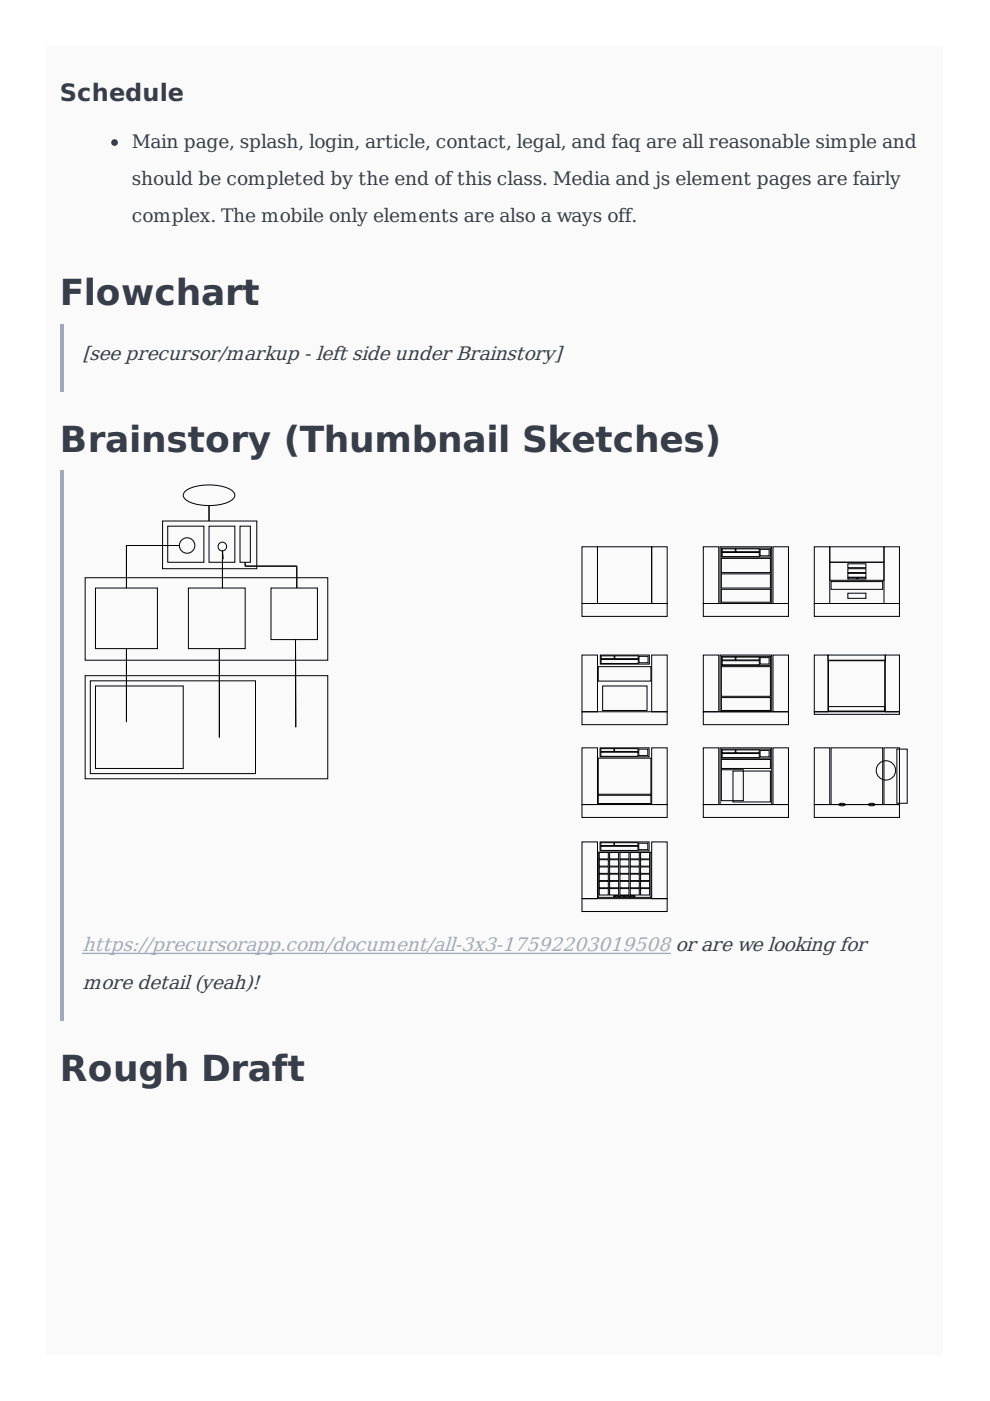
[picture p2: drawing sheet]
<svg xmlns="http://www.w3.org/2000/svg" width="210mm" height="297mm" viewBox="0 0 210 297" stroke-linecap="round" stroke-linejoin="round" font-family="sans-serif">
<path d="M9.9 9.9h190.1v277.4h-190.1z" fill="#fafafa"/>
<g fill="#a0aabf">
<path d="M12.7 68.6h.9v14.5h-.9z"/>
<path d="M12.7 99.7h.9v116.7h-.9z"/>
</g>
<circle cx="24.3" cy="30.2" r=".57" fill="#373d49" stroke="#373d49" stroke-width=".28"/>
<g fill="none" stroke="#000" stroke-width=".21">
<path d="M34.5 110.5h19.9v10.1h-19.9zM35.6 111.6h7.6v7.6h-7.6zM38 115.7h-11.2v9M39.3 104.2a10 10 0 0 1 8.1-1 2.95 2.95 0 0 1 2.4 1.8 2.07 2.07 0 0 1-1.6 1.5 11.5 11.5 0 0 1-8.4-.3 1.23 1.23 0 0 1-.5-2zM44.3 111.6h5.5v7.6h-5.5zM44.3 107.2v3.3M47.2 116.8v7.9M47.2 116.7l.1 1.9M50.9 111.6h2.2v7.6h-2.2zM52 119.2v.8h10.9v4.7M123.4 115.9h3.3v12.1h-3.3zM126.7 115.9h11.5v12.1h-11.5z"/>
<path d="M138.2 115.9h3.3v12.1h-3.3zM149.1 115.9h3.3v12.1h-3.3zM152.7 115.9h10.9v12.1h-10.9zM152.9 116.2h10.4v1.9h-10.4zM152.9 118.4h10.4v3h-10.4zM153.1 116.4h2.8v.6h-2.8zM153.1 117.1h7.9v.9h-7.9zM156 116.4h5v.6h-5zM161.2 116.5h1.9v1.3h-1.9zM163.9 115.9h3.3v12.1h-3.3zM172.6 115.9h3.3v12.1h-3.3zM175.9 115.9h11.5v3.3h-11.5z"/>
<path d="M175.9 119.2h11.5v3.8h-11.5zM179.8 119.5h3.8v.9h-3.8zM187.4 115.9h3.3v12.1h-3.3zM18.1 122.5h51.4v17.5h-51.4zM20.2 124.7h13.2v12.8h-13.2zM26.8 137.5v15.6M39.9 124.7h12.1v12.8h-12.1zM46.5 137.5v18.9M57.5 124.7h9.8v10.9h-9.8zM62.7 135.6v18.6v-18.6M123.4 128h18.1v2.7h-18.1zM123.4 138.9h3.3v12h-3.3z"/>
<path d="M127.3 138.9h10.4v1.9h-10.4zM127.4 139.8h7.9v.9h-7.9zM127.4 139h2.8v.6h-2.8zM130.3 139h5v.6h-5zM135.5 139.2h1.9v1.3h-1.9zM138.2 138.9h3.3v12h-3.3zM149.1 128h18.1v2.7h-18.1zM149.1 138.9h3.3v12h-3.3zM152.7 138.9h10.9v12h-10.9zM152.9 121.7h10.4v3h-10.4zM152.9 124.9h10.4v2.8h-10.4zM152.9 139.2h10.4v1.9h-10.4z"/>
<path d="M153.1 139.3h2.8v.6h-2.8zM156 139.3h5v.6h-5zM161.2 139.4h1.9v1.4h-1.9zM163.9 138.9h3.3v12h-3.3zM172.6 128h18.1v2.7h-18.1zM172.6 138.9h2.9v12h-2.9zM175.5 138.9h12.2v1.1h-12.2zM176.2 123.3h10.9v1.6h-10.9zM179.8 120.6h3.8v.8h-3.8zM179.8 121.6h3.8v.8h-3.8zM179.8 122.5h1.9v.3h-1.9zM179.8 125.8h3.8v1.1h-3.8z"/>
<path d="M181.8 122.5h1.8v.3h-1.8zM187.7 138.9h3v12h-3zM18.1 143.3h51.4v21.8h-51.4zM19.1 144.3h35.1v19.7h-35.1zM20.2 145.4h18.6v17.5h-18.6zM123.4 150.9h18.1v2.7h-18.1zM123.4 158.6h3.3v12h-3.3zM126.8 141.3h11.2v3.1h-11.2zM127.2 158.6h10.4v1.9h-10.4zM127.4 158.7h2.8v.6h-2.8zM127.4 159.5h7.9v.9h-7.9zM127.8 145.4h9.4v5.2h-9.4z"/>
<path d="M130.3 158.7h5v.6h-5zM135.4 158.8h2v1.4h-2zM138.2 158.6h3.3v12h-3.3zM149.1 150.9h18.1v2.7h-18.1zM149.1 158.6h3.3v12h-3.3zM152.7 158.6h10.9v12h-10.9zM152.9 147.9h10.4v2.7h-10.4zM152.9 141.3h10.4v6.3h-10.4zM152.9 158.8h10.4v1.9h-10.4zM153.1 140.1h7.9v.9h-7.9zM153.1 159h2.8v.6h-2.8zM153.1 159.8h7.9v.8h-7.9z"/>
<path d="M156 159h5v.6h-5zM161.2 159.1h1.9v1.4h-1.9zM163.9 158.6h3.3v12h-3.3zM172.6 150.9h18.1v.6h-18.1zM172.6 158.6h3.3v12h-3.3zM175.7 140.1h11.9v10.7h-11.9zM175.7 149.8h11.9v1h-11.9zM176.2 158.6h10.9v12h-10.9zM187.4 158.6h3.3v12h-3.3zM190.2 158.8h2.1v11.5h-2.1zM123.4 170.6h18.1v2.7h-18.1zM123.4 178.5h3.3v12h-3.3z"/>
<path d="M126.8 160.7h11.2v7.7h-11.2zM126.8 168.6h11.2v1.8h-11.2zM127.2 178.5h10.4v1.9h-10.4zM127.4 179.4h7.9v.9h-7.9zM127.4 178.7h2.8v.6h-2.8zM130.3 178.7h5v.6h-5zM135.4 178.8h2v1.3h-2zM138.2 178.5h3.3v12h-3.3zM149.1 170.6h18.1v2.7h-18.1zM152.9 163.2h4.7v6.6h-4.7zM152.9 161h10.4v1.9h-10.4zM155.4 163.5h7.9v6.5h-7.9z"/>
<path d="M172.6 170.6h18.1v2.7h-18.1zM177.9 170.4l.3-.1a.92 .92 0 0 1 1 .3 .99 .99 0 0 1-1.4 0zM184.2 170.4l.3-.1a.92 .92 0 0 1 1 .3 .99 .99 0 0 1-1.4 0zM123.4 190.5h18.1v2.8h-18.1zM126.8 180.7h11.2v9.6h-11.2zM127.1 188.4h1.9v1.4h-1.9zM127.1 186.9h1.9v1.3h-1.9zM127.1 180.7h1.9v1.4h-1.9zM127.1 182.3h1.9v1.3h-1.9zM127.1 183.8h1.9v1.4h-1.9zM127.1 185.3h1.9v1.4h-1.9zM129.3 186.9h1.9v1.3h-1.9z"/>
<path d="M129.3 188.4h1.9v1.4h-1.9zM129.3 180.7h1.9v1.4h-1.9zM129.3 182.3h1.9v1.3h-1.9zM129.3 183.8h1.9v1.4h-1.9zM129.3 185.3h1.9v1.4h-1.9zM130.1 190l.2-.1v.2zM130.5 189.9h.6v.2h-.6zM131.4 186.9h2v1.3h-2zM131.4 188.4h2v1.4h-2zM131.4 180.7h2v1.4h-2zM131.4 182.3h2v1.3h-2zM131.4 183.8h2v1.4h-2z"/>
<path d="M131.4 185.3h2v1.4h-2zM131.6 189.9h.6v.2h-.6zM132.6 189.9h.7v.2h-.7zM133.6 188.4h1.9v1.4h-1.9zM133.6 180.7h1.9v1.4h-1.9zM133.6 182.3h1.9v1.3h-1.9zM133.6 183.8h1.9v1.4h-1.9zM133.6 185.3h1.9v1.4h-1.9zM133.6 186.9h1.9v1.3h-1.9zM133.7 189.9h.6v.2h-.6zM134.4 189.9l.3 .1-.3 .1zM135.8 188.4h1.9v1.4h-1.9z"/>
<path d="M135.8 180.7h1.9v1.4h-1.9zM135.8 182.3h1.9v1.3h-1.9zM135.8 183.8h1.9v1.4h-1.9zM135.8 185.3h1.9v1.4h-1.9zM135.8 186.9h1.9v1.3h-1.9z"/>
<circle cx="39.7" cy="115.7" r="1.64"/>
<circle cx="47.1" cy="115.9" r=".92"/>
<circle cx="187.8" cy="163.3" r="2.05"/>
<circle cx="131.3" cy="190" r=".11"/>
<circle cx="132.4" cy="190" r=".16"/>
<circle cx="133.5" cy="190" r=".11"/>
</g>
<path d="M47.2 116.7l.1 1.9zM52 119.2v.8zM62.9 120v.3zM130.1 190l.2 .1zM130.3 189.9v.2zM130.1 190l.2-.1zM134.4 189.9v.2zM134.4 189.9l.3 .1zM134.4 190.1l.3-.1z" fill="#000"/>
<path d="M17.5 202.1h124.6" fill="none" stroke="#a0aabf" stroke-width=".28"/>
<g font-size="7.6" fill="#373d49">
<text x="12.7" y="64.7">Flowchart</text>
<text x="12.7" y="95.8">Brainstory (Thumbnail Sketches)</text>
<text x="12.7" y="229.1">Rough Draft</text>
</g>
<text font-size="5.1" fill="#373d49" x="12.7" y="21.5">Schedule</text>
<g font-size="4.1" fill="#373d49">
<text x="17.5" y="76.3">[see precursor/markup - left side under Brainstory]</text>
<text x="17.5" y="209.6">more detail (yeah)!</text>
</g>
<text font-size="4.1" fill="#a0aabf" x="17.5" y="201.7">https://precursorapp.com/document/all-3x3-17592203019508 or are we looking for</text>
<g font-size="4" fill="#373d49">
<text x="28" y="31.4">Main page, splash, login, article, contact, legal, and faq are all reasonable simple and</text>
<text x="28" y="39.3">should be completed by the end of this class. Media and js element pages are fairly</text>
<text x="28" y="47.2">complex. The mobile only elements are also a ways off.</text>
</g>
</svg>
